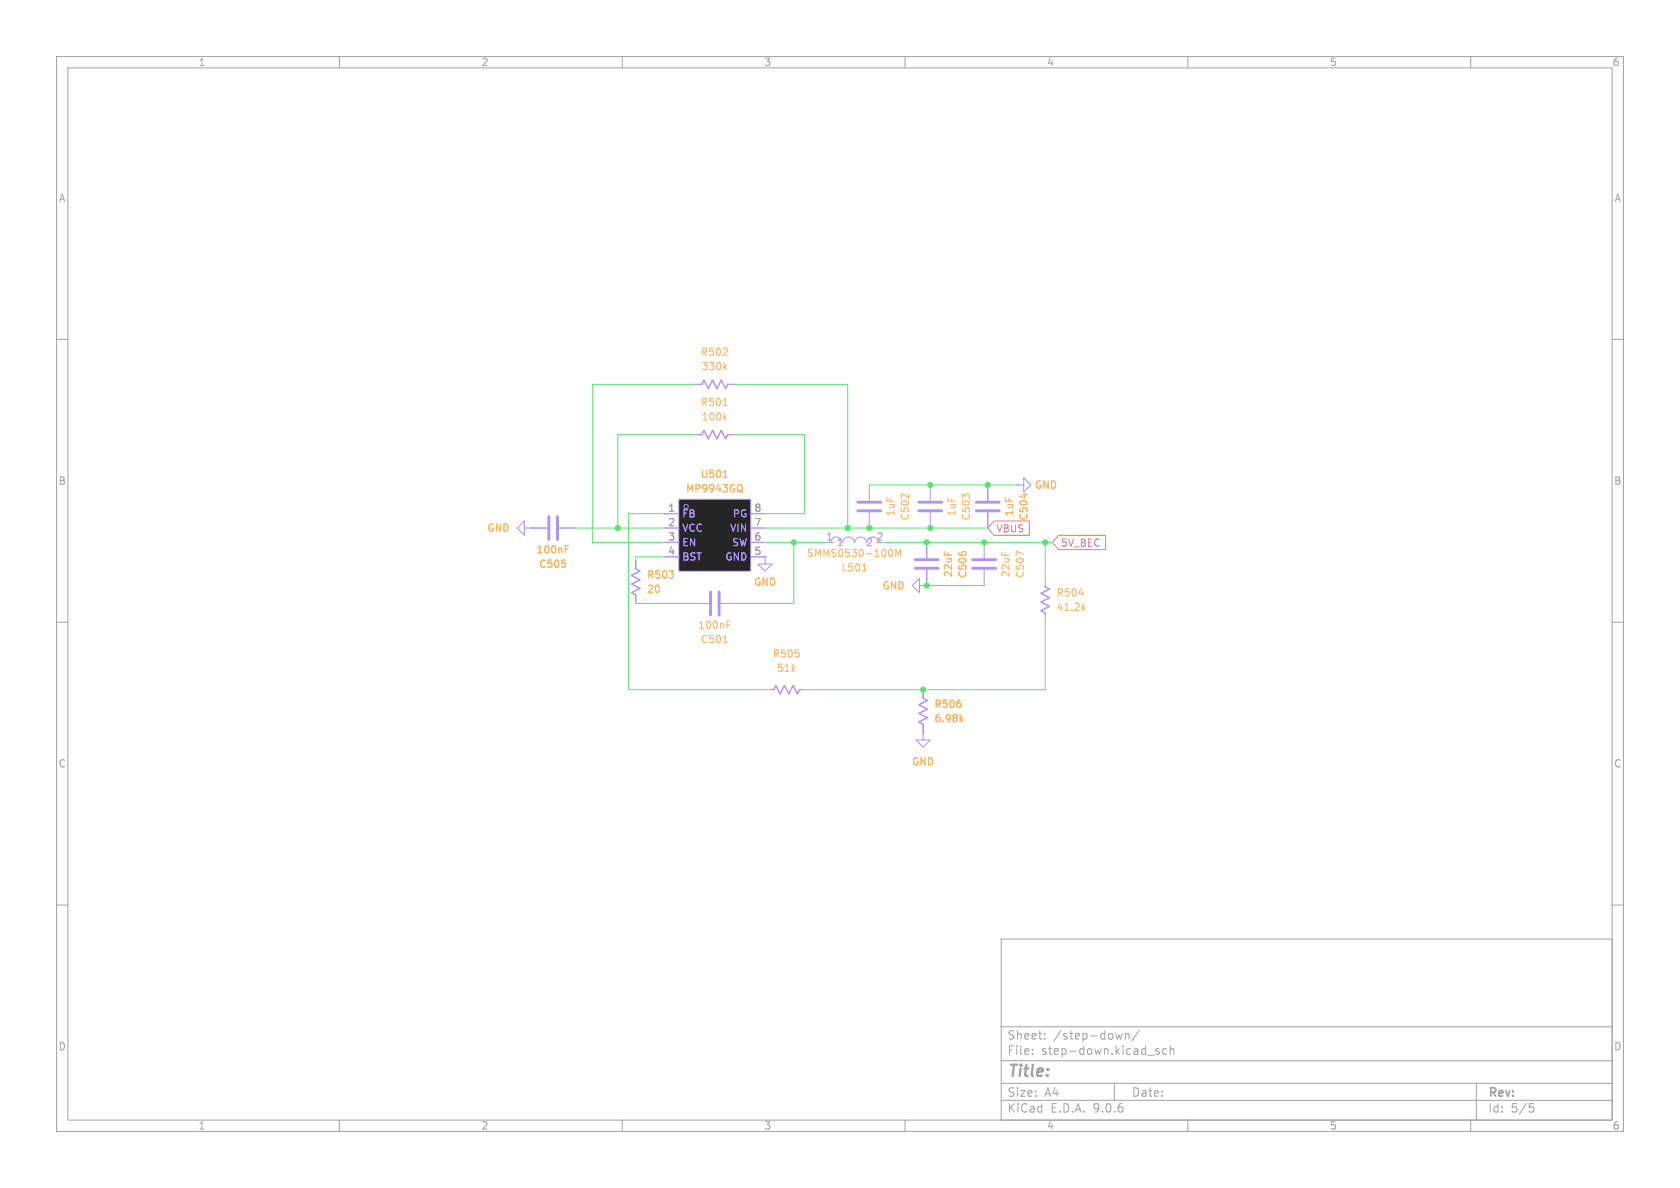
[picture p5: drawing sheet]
(kicad_sch
 (version 20250114)
 (generator "eeschema")
 (generator_version "9.0")
 (paper "A4")
 (lib_symbols
  (symbol "PCM_Capacitor_AKL:C_0805"
   (pin_numbers (hide yes))
   (pin_names
    (offset 0.254)) (exclude_from_sim no) (in_bom yes) (on_board yes)
   (property "Reference" "C" (at 0.635 2.54 0) (effects (font (size 1.27 1.27)) (justify left)))
   (property "Value" "C_0805" (at 0.635 -2.54 0) (effects (font (size 1.27 1.27)) (justify left)))
   (property "Footprint" "PCM_Capacitor_SMD_AKL:C_0805_2012Metric" (at 0.9652 -3.81 0) (effects (font (size 1.27 1.27)) (hide yes)))
   (property "Datasheet" "~" (at 0 0 0) (effects (font (size 1.27 1.27)) (hide yes)))
   (property "Description" "SMD 0805 MLCC capacitor, Alternate KiCad Library" (at 0 0 0) (effects (font (size 1.27 1.27)) (hide yes)))
   (symbol "C_0805_0_1"
    (polyline (pts (xy -2.032 0.762) (xy 2.032 0.762)) (stroke (width 0.508) (type default)) (fill (type none)))
    (polyline (pts (xy -2.032 -0.762) (xy 2.032 -0.762)) (stroke (width 0.508) (type default)) (fill (type none))))
   (symbol "C_0805_0_2"
    (polyline (pts (xy -2.54 -2.54) (xy -0.381 -0.381)) (stroke (width 0) (type default)) (fill (type none)))
    (polyline (pts (xy -0.508 -0.508) (xy -1.651 0.635)) (stroke (width 0.508) (type default)) (fill (type none)))
    (polyline (pts (xy -0.508 -0.508) (xy 0.635 -1.651)) (stroke (width 0.508) (type default)) (fill (type none)))
    (polyline (pts (xy 0.381 0.381) (xy 2.54 2.54)) (stroke (width 0) (type default)) (fill (type none)))
    (polyline (pts (xy 0.508 0.508) (xy -0.635 1.651)) (stroke (width 0.508) (type default)) (fill (type none)))
    (polyline (pts (xy 0.508 0.508) (xy 1.651 -0.635)) (stroke (width 0.508) (type default)) (fill (type none))))
   (symbol "C_0805_1_1"
    (pin passive line (at 0 3.81 270) (length 2.794) (name "~" (effects (font (size 1.27 1.27)))) (number "1" (effects (font (size 1.27 1.27)))))
    (pin passive line (at 0 -3.81 90) (length 2.794) (name "~" (effects (font (size 1.27 1.27)))) (number "2" (effects (font (size 1.27 1.27))))))
   (symbol "C_0805_1_2"
    (pin passive line (at -2.54 -2.54 90) (length 0) (name "~" (effects (font (size 1.27 1.27)))) (number "2" (effects (font (size 1.27 1.27)))))
    (pin passive line (at 2.54 2.54 270) (length 0) (name "~" (effects (font (size 1.27 1.27)))) (number "1" (effects (font (size 1.27 1.27))))))
   (embedded_fonts no))
  (symbol "PCM_Resistor_US_AKL:R_0603"
   (pin_numbers (hide yes))
   (pin_names
    (offset 0)) (exclude_from_sim no) (in_bom yes) (on_board yes)
   (property "Reference" "R" (at 2.54 1.27 0) (effects (font (size 1.27 1.27)) (justify left)))
   (property "Value" "R_0603" (at 2.54 -1.27 0) (effects (font (size 1.27 1.27)) (justify left)))
   (property "Footprint" "PCM_Resistor_SMD_AKL:R_0603_1608Metric" (at 0 -11.43 0) (effects (font (size 1.27 1.27)) (hide yes)))
   (property "Datasheet" "~" (at 0 0 0) (effects (font (size 1.27 1.27)) (hide yes)))
   (property "Description" "SMD 0603 Chip Resistor, US Symbol, Alternate KiCad Library" (at 0 0 0) (effects (font (size 1.27 1.27)) (hide yes)))
   (symbol "R_0603_0_1"
    (polyline (pts (xy 0 2.286) (xy 0 2.54)) (stroke (width 0.254) (type default)) (fill (type none)))
    (polyline (pts (xy 0 2.286) (xy 0.762 1.905) (xy -0.762 1.143) (xy 0 0.762) (xy 0.762 0.381) (xy 0 0) (xy -0.762 -0.381) (xy 0 -0.762) (xy 0.762 -1.143) (xy 0 -1.524) (xy -0.762 -1.905) (xy 0 -2.286)) (stroke (width 0.254) (type default)) (fill (type none)))
    (polyline (pts (xy 0 -2.286) (xy 0 -2.54)) (stroke (width 0.254) (type default)) (fill (type none))))
   (symbol "R_0603_0_2"
    (polyline (pts (xy -2.54 -2.54) (xy -1.778 -1.778)) (stroke (width 0) (type default)) (fill (type none)))
    (polyline (pts (xy -1.778 -1.778) (xy -1.524 -1.524)) (stroke (width 0.254) (type default)) (fill (type none)))
    (polyline (pts (xy -1.524 -1.524) (xy -1.778 -0.762) (xy -1.016 -1.016)) (stroke (width 0.254) (type default)) (fill (type none)))
    (polyline (pts (xy -0.508 -0.508) (xy -0.762 0.254) (xy 0 0)) (stroke (width 0.254) (type default)) (fill (type none)))
    (polyline (pts (xy -0.508 -0.508) (xy -0.254 -1.27) (xy -1.016 -1.016)) (stroke (width 0.254) (type default)) (fill (type none)))
    (polyline (pts (xy 0.508 0.508) (xy 0.254 1.27) (xy 1.016 1.016)) (stroke (width 0.254) (type default)) (fill (type none)))
    (polyline (pts (xy 0.508 0.508) (xy 0.762 -0.254) (xy 0 0)) (stroke (width 0.254) (type default)) (fill (type none)))
    (polyline (pts (xy 1.524 1.524) (xy 1.778 0.762) (xy 1.016 1.016)) (stroke (width 0.254) (type default)) (fill (type none)))
    (polyline (pts (xy 1.778 1.778) (xy 1.524 1.524)) (stroke (width 0.254) (type default)) (fill (type none)))
    (polyline (pts (xy 1.778 1.778) (xy 2.54 2.54)) (stroke (width 0) (type default)) (fill (type none))))
   (symbol "R_0603_1_1"
    (pin passive line (at 0 3.81 270) (length 1.27) (name "~" (effects (font (size 1.27 1.27)))) (number "1" (effects (font (size 1.27 1.27)))))
    (pin passive line (at 0 -3.81 90) (length 1.27) (name "~" (effects (font (size 1.27 1.27)))) (number "2" (effects (font (size 1.27 1.27))))))
   (symbol "R_0603_1_2"
    (pin passive line (at -2.54 -2.54 0) (length 0) (name "" (effects (font (size 1.27 1.27)))) (number "2" (effects (font (size 1.27 1.27)))))
    (pin passive line (at 2.54 2.54 180) (length 0) (name "" (effects (font (size 1.27 1.27)))) (number "1" (effects (font (size 1.27 1.27))))))
   (embedded_fonts no))
  (symbol "easyeda2kicad:MP9943GQ" (exclude_from_sim no) (in_bom yes) (on_board yes)
   (property "Reference" "U" (at 0 8.89 0) (effects (font (size 1.27 1.27))))
   (property "Value" "MP9943GQ" (at 0 -8.89 0) (effects (font (size 1.27 1.27))))
   (property "Footprint" "easyeda2kicad:QFN-8_L3.0-W3.0-P0.65-BL" (at 0 -11.43 0) (effects (font (size 1.27 1.27)) (hide yes)))
   (property "Datasheet" "https://www.lcsc.com/datasheet/C51889390.pdf" (at 0 -13.97 0) (effects (font (size 1.27 1.27)) (hide yes)))
   (property "Description" "" (at 0 0 0) (effects (font (size 1.27 1.27)) (hide yes)))
   (property "Manufacturer" "Tokmas(托克马斯)" (at 0 -16.51 0) (effects (font (size 1.27 1.27)) (hide yes)))
   (property "MPN" "MP9943GQ(TOKMAS)" (at 0 -19.05 0) (effects (font (size 1.27 1.27)) (hide yes)))
   (property "LCSC Part" "C51889390" (at 0 -21.59 0) (effects (font (size 1.27 1.27)) (hide yes)))
   (symbol "MP9943GQ_0_1"
    (rectangle (start -6.35 6.35) (end 6.35 -6.35) (stroke (width 0) (type default)) (fill (type background)))
    (circle (center -5.08 5.08) (radius 0.38) (stroke (width 0) (type default)) (fill (type none)))
    (pin unspecified line (at -8.89 3.81 0) (length 2.54) (name "FB" (effects (font (size 1.27 1.27)))) (number "1" (effects (font (size 1.27 1.27)))))
    (pin unspecified line (at -8.89 1.27 0) (length 2.54) (name "VCC" (effects (font (size 1.27 1.27)))) (number "2" (effects (font (size 1.27 1.27)))))
    (pin unspecified line (at -8.89 -1.27 0) (length 2.54) (name "EN" (effects (font (size 1.27 1.27)))) (number "3" (effects (font (size 1.27 1.27)))))
    (pin unspecified line (at -8.89 -3.81 0) (length 2.54) (name "BST" (effects (font (size 1.27 1.27)))) (number "4" (effects (font (size 1.27 1.27)))))
    (pin unspecified line (at 8.89 3.81 180) (length 2.54) (name "PG" (effects (font (size 1.27 1.27)))) (number "8" (effects (font (size 1.27 1.27)))))
    (pin unspecified line (at 8.89 1.27 180) (length 2.54) (name "VIN" (effects (font (size 1.27 1.27)))) (number "7" (effects (font (size 1.27 1.27)))))
    (pin unspecified line (at 8.89 -1.27 180) (length 2.54) (name "SW" (effects (font (size 1.27 1.27)))) (number "6" (effects (font (size 1.27 1.27)))))
    (pin unspecified line (at 8.89 -3.81 180) (length 2.54) (name "GND" (effects (font (size 1.27 1.27)))) (number "5" (effects (font (size 1.27 1.27))))))
   (embedded_fonts no))
  (symbol "easyeda2kicad:SMMS0530-100M" (exclude_from_sim no) (in_bom yes) (on_board yes)
   (property "Reference" "L" (at 0 5.08 0) (effects (font (size 1.27 1.27))))
   (property "Value" "SMMS0530-100M" (at 0 -5.08 0) (effects (font (size 1.27 1.27))))
   (property "Footprint" "easyeda2kicad:IND-SMD_L5.2-W5.2_MCW-0530" (at 0 -7.62 0) (effects (font (size 1.27 1.27)) (hide yes)))
   (property "Datasheet" "https://lcsc.com/product-detail/Power-Inductors_10uH-20_C181721.html" (at 0 -10.16 0) (effects (font (size 1.27 1.27)) (hide yes)))
   (property "Description" "" (at 0 0 0) (effects (font (size 1.27 1.27)) (hide yes)))
   (property "Manufacturer" "SXN(顺翔诺)" (at 0 -12.7 0) (effects (font (size 1.27 1.27)) (hide yes)))
   (property "MPN" "SMMS0530-100M" (at 0 -15.24 0) (effects (font (size 1.27 1.27)) (hide yes)))
   (property "LCSC Part" "C181721" (at 0 -17.78 0) (effects (font (size 1.27 1.27)) (hide yes)))
   (symbol "SMMS0530-100M_0_1"
    (arc (start -4.29 0.02) (mid -3.28 0.9646) (end -2.27 0.02) (stroke (width 0) (type default)) (fill (type none)))
    (arc (start -2.13 0.02) (mid -1.12 0.9646) (end -0.11 0.02) (stroke (width 0) (type default)) (fill (type none)))
    (arc (start 0.02 0.02) (mid 1.03 0.9646) (end 2.04 0.02) (stroke (width 0) (type default)) (fill (type none)))
    (arc (start 2.21 0.02) (mid 3.22 0.9646) (end 4.23 0.02) (stroke (width 0) (type default)) (fill (type none)))
    (pin unspecified line (at -5.08 0 0) (length 1.27) (name "1" (effects (font (size 1.27 1.27)))) (number "1" (effects (font (size 1.27 1.27)))))
    (pin unspecified line (at 5.08 0 180) (length 1.27) (name "2" (effects (font (size 1.27 1.27)))) (number "2" (effects (font (size 1.27 1.27))))))
   (embedded_fonts no))
  (symbol "power:GND"
   (power)
   (pin_numbers (hide yes))
   (pin_names
    (offset 0) (hide yes)) (exclude_from_sim no) (in_bom yes) (on_board yes)
   (property "Reference" "#PWR" (at 0 -6.35 0) (effects (font (size 1.27 1.27)) (hide yes)))
   (property "Value" "GND" (at 0 -3.81 0) (effects (font (size 1.27 1.27))))
   (property "Footprint" "" (at 0 0 0) (effects (font (size 1.27 1.27)) (hide yes)))
   (property "Datasheet" "" (at 0 0 0) (effects (font (size 1.27 1.27)) (hide yes)))
   (property "Description" "Power symbol creates a global label with name \"GND\" , ground" (at 0 0 0) (effects (font (size 1.27 1.27)) (hide yes)))
   (symbol "GND_0_1"
    (polyline (pts (xy 0 0) (xy 0 -1.27) (xy 1.27 -1.27) (xy 0 -2.54) (xy -1.27 -1.27) (xy 0 -1.27)) (stroke (width 0) (type default)) (fill (type none))))
   (symbol "GND_1_1"
    (pin power_in line (at 0 0 270) (length 0) (name "~" (effects (font (size 1.27 1.27)))) (number "1" (effects (font (size 1.27 1.27))))))
   (embedded_fonts no)))
 (junction
  (at 184.785 95.885)
  (diameter 0)
  (color 0 0 0 0))
 (junction
  (at 163.83 95.885)
  (diameter 0)
  (color 0 0 0 0))
 (junction
  (at 153.67 93.345)
  (diameter 0)
  (color 0 0 0 0))
 (junction
  (at 174.625 85.725)
  (diameter 0)
  (color 0 0 0 0))
 (junction
  (at 164.465 85.725)
  (diameter 0)
  (color 0 0 0 0))
 (junction
  (at 173.99 95.885)
  (diameter 0)
  (color 0 0 0 0))
 (junction
  (at 163.83 103.505)
  (diameter 0)
  (color 0 0 0 0))
 (junction
  (at 140.335 95.885)
  (diameter 0)
  (color 0 0 0 0))
 (junction
  (at 164.465 93.345)
  (diameter 0)
  (color 0 0 0 0))
 (junction
  (at 149.86 93.345)
  (diameter 0)
  (color 0 0 0 0))
 (junction
  (at 163.195 121.92)
  (diameter 0)
  (color 0 0 0 0))
 (junction
  (at 109.22 93.345)
  (diameter 0)
  (color 0 0 0 0))
 (wire
  (pts (xy 109.22 93.345) (xy 117.475 93.345))
  (stroke (width 0) (type default)))
 (wire
  (pts (xy 101.6 93.345) (xy 109.22 93.345))
  (stroke (width 0) (type default)))
 (wire
  (pts (xy 153.67 93.345) (xy 164.465 93.345))
  (stroke (width 0) (type default)))
 (wire
  (pts (xy 111.125 90.805) (xy 111.125 121.92))
  (stroke (width 0) (type default)))
 (wire
  (pts (xy 163.195 121.92) (xy 184.785 121.92))
  (stroke (width 0) (type default)))
 (wire
  (pts (xy 142.24 90.805) (xy 135.255 90.805))
  (stroke (width 0) (type default)))
 (wire
  (pts (xy 122.555 67.945) (xy 104.775 67.945))
  (stroke (width 0) (type default)))
 (wire
  (pts (xy 184.785 121.92) (xy 184.785 109.855))
  (stroke (width 0) (type default)))
 (wire
  (pts (xy 153.67 85.725) (xy 164.465 85.725))
  (stroke (width 0) (type default)))
 (wire
  (pts (xy 142.24 76.835) (xy 142.24 90.805))
  (stroke (width 0) (type default)))
 (wire
  (pts (xy 122.555 76.835) (xy 109.22 76.835))
  (stroke (width 0) (type default)))
 (wire
  (pts (xy 163.83 103.505) (xy 173.99 103.505))
  (stroke (width 0) (type default)))
 (wire
  (pts (xy 130.175 76.835) (xy 142.24 76.835))
  (stroke (width 0) (type default)))
 (wire
  (pts (xy 135.255 95.885) (xy 140.335 95.885))
  (stroke (width 0) (type default)))
 (wire
  (pts (xy 112.395 106.68) (xy 122.555 106.68))
  (stroke (width 0) (type default)))
 (wire
  (pts (xy 117.475 90.805) (xy 111.125 90.805))
  (stroke (width 0) (type default)))
 (wire
  (pts (xy 111.125 121.92) (xy 135.255 121.92))
  (stroke (width 0) (type default)))
 (wire
  (pts (xy 140.335 95.885) (xy 146.05 95.885))
  (stroke (width 0) (type default)))
 (wire
  (pts (xy 140.335 106.68) (xy 140.335 95.885))
  (stroke (width 0) (type default)))
 (wire
  (pts (xy 173.99 95.885) (xy 184.785 95.885))
  (stroke (width 0) (type default)))
 (wire
  (pts (xy 109.22 76.835) (xy 109.22 93.345))
  (stroke (width 0) (type default)))
 (wire
  (pts (xy 142.875 121.92) (xy 163.195 121.92))
  (stroke (width 0) (type default)))
 (wire
  (pts (xy 163.83 95.885) (xy 173.99 95.885))
  (stroke (width 0) (type default)))
 (wire
  (pts (xy 104.775 95.885) (xy 117.475 95.885))
  (stroke (width 0) (type default)))
 (wire
  (pts (xy 149.86 67.945) (xy 149.86 93.345))
  (stroke (width 0) (type default)))
 (wire
  (pts (xy 164.465 93.345) (xy 174.625 93.345))
  (stroke (width 0) (type default)))
 (wire
  (pts (xy 130.175 106.68) (xy 140.335 106.68))
  (stroke (width 0) (type default)))
 (wire
  (pts (xy 164.465 85.725) (xy 174.625 85.725))
  (stroke (width 0) (type default)))
 (wire
  (pts (xy 184.785 95.885) (xy 186.055 95.885))
  (stroke (width 0) (type default)))
 (wire
  (pts (xy 117.475 98.425) (xy 112.395 98.425))
  (stroke (width 0) (type default)))
 (wire
  (pts (xy 149.86 93.345) (xy 153.67 93.345))
  (stroke (width 0) (type default)))
 (wire
  (pts (xy 174.625 85.725) (xy 179.705 85.725))
  (stroke (width 0) (type default)))
 (wire
  (pts (xy 112.395 98.425) (xy 112.395 99.06))
  (stroke (width 0) (type default)))
 (wire
  (pts (xy 156.21 95.885) (xy 163.83 95.885))
  (stroke (width 0) (type default)))
 (wire
  (pts (xy 184.785 95.885) (xy 184.785 102.235))
  (stroke (width 0) (type default)))
 (wire
  (pts (xy 135.255 93.345) (xy 149.86 93.345))
  (stroke (width 0) (type default)))
 (wire
  (pts (xy 130.175 67.945) (xy 149.86 67.945))
  (stroke (width 0) (type default)))
 (wire
  (pts (xy 104.775 67.945) (xy 104.775 95.885))
  (stroke (width 0) (type default)))
 (global_label "VBUS"
  (shape input)
  (at 174.625 93.345 0)
  (fields_autoplaced yes)
  (effects (font (size 1.27 1.27)) (justify left))
  (property "Intersheetrefs" "${INTERSHEET_REFS}" (at 182.5088 93.345 0) (effects (font (size 1.27 1.27)) (justify left) (hide yes))))
 (global_label "5V_BEC"
  (shape input)
  (at 186.055 95.885 0)
  (fields_autoplaced yes)
  (effects (font (size 1.27 1.27)) (justify left))
  (property "Intersheetrefs" "${INTERSHEET_REFS}" (at 195.9949 95.885 0) (effects (font (size 1.27 1.27)) (justify left) (hide yes))))
 (symbol
  (lib_id "PCM_Resistor_US_AKL:R_0603")
  (at 184.785 106.045 180)
  (unit 1)
  (exclude_from_sim no)
  (in_bom yes)
  (on_board yes)
  (dnp no)
  (fields_autoplaced yes)
  (property "Reference" "R504" (at 186.69 104.7749 0) (effects (font (size 1.27 1.27)) (justify right)))
  (property "Value" "41.2k" (at 186.69 107.3149 0) (effects (font (size 1.27 1.27)) (justify right)))
  (property "Footprint" "PCM_4ms_Resistor:R_0603" (at 184.785 94.615 0) (effects (font (size 1.27 1.27)) (hide yes)))
  (property "Datasheet" "~" (at 184.785 106.045 0) (effects (font (size 1.27 1.27)) (hide yes)))
  (property "Description" "SMD 0603 Chip Resistor, US Symbol, Alternate KiCad Library" (at 184.785 106.045 0) (effects (font (size 1.27 1.27)) (hide yes)))
  (pin "2")
  (pin "1"))
 (symbol
  (lib_id "PCM_Capacitor_AKL:C_0805")
  (at 97.79 93.345 90)
  (unit 1)
  (exclude_from_sim no)
  (in_bom yes)
  (on_board yes)
  (dnp no)
  (property "Reference" "C505" (at 97.79 99.695 90) (effects (font (size 1.27 1.27))))
  (property "Value" "100nF" (at 97.79 97.155 90) (effects (font (size 1.27 1.27))))
  (property "Footprint" "Capacitor_SMD:C_0805_2012Metric" (at 101.6 92.3798 0) (effects (font (size 1.27 1.27)) (hide yes)))
  (property "Datasheet" "~" (at 97.79 93.345 0) (effects (font (size 1.27 1.27)) (hide yes)))
  (property "Description" "SMD 0805 MLCC capacitor, Alternate KiCad Library" (at 97.79 93.345 0) (effects (font (size 1.27 1.27)) (hide yes)))
  (pin "1")
  (pin "2"))
 (symbol
  (lib_id "PCM_Resistor_US_AKL:R_0603")
  (at 112.395 102.87 0)
  (unit 1)
  (exclude_from_sim no)
  (in_bom yes)
  (on_board yes)
  (dnp no)
  (fields_autoplaced yes)
  (property "Reference" "R503" (at 114.3 101.5999 0) (effects (font (size 1.27 1.27)) (justify left)))
  (property "Value" "20" (at 114.3 104.1399 0) (effects (font (size 1.27 1.27)) (justify left)))
  (property "Footprint" "PCM_4ms_Resistor:R_0603" (at 112.395 114.3 0) (effects (font (size 1.27 1.27)) (hide yes)))
  (property "Datasheet" "~" (at 112.395 102.87 0) (effects (font (size 1.27 1.27)) (hide yes)))
  (property "Description" "SMD 0603 Chip Resistor, US Symbol, Alternate KiCad Library" (at 112.395 102.87 0) (effects (font (size 1.27 1.27)) (hide yes)))
  (pin "2")
  (pin "1"))
 (symbol
  (lib_id "PCM_Capacitor_AKL:C_0805")
  (at 164.465 89.535 180)
  (unit 1)
  (exclude_from_sim no)
  (in_bom yes)
  (on_board yes)
  (dnp no)
  (property "Reference" "C503" (at 170.815 89.535 90) (effects (font (size 1.27 1.27))))
  (property "Value" "1uF" (at 168.275 89.535 90) (effects (font (size 1.27 1.27))))
  (property "Footprint" "Capacitor_SMD:C_0805_2012Metric" (at 163.4998 85.725 0) (effects (font (size 1.27 1.27)) (hide yes)))
  (property "Datasheet" "~" (at 164.465 89.535 0) (effects (font (size 1.27 1.27)) (hide yes)))
  (property "Description" "SMD 0805 MLCC capacitor, Alternate KiCad Library" (at 164.465 89.535 0) (effects (font (size 1.27 1.27)) (hide yes)))
  (pin "1")
  (pin "2"))
 (symbol
  (lib_id "power:GND")
  (at 93.98 93.345 270)
  (unit 1)
  (exclude_from_sim no)
  (in_bom yes)
  (on_board yes)
  (dnp no)
  (fields_autoplaced yes)
  (property "Reference" "#PWR0503" (at 87.63 93.345 0) (effects (font (size 1.27 1.27)) (hide yes)))
  (property "Value" "GND" (at 90.17 93.3449 90) (effects (font (size 1.27 1.27)) (justify right)))
  (property "Footprint" "" (at 93.98 93.345 0) (effects (font (size 1.27 1.27)) (hide yes)))
  (property "Datasheet" "" (at 93.98 93.345 0) (effects (font (size 1.27 1.27)) (hide yes)))
  (property "Description" "Power symbol creates a global label with name \"GND\" , ground" (at 93.98 93.345 0) (effects (font (size 1.27 1.27)) (hide yes)))
  (pin "1"))
 (symbol
  (lib_id "easyeda2kicad:MP9943GQ")
  (at 126.365 94.615 0)
  (unit 1)
  (exclude_from_sim no)
  (in_bom yes)
  (on_board yes)
  (dnp no)
  (fields_autoplaced yes)
  (property "Reference" "U501" (at 126.365 83.82 0) (effects (font (size 1.27 1.27))))
  (property "Value" "MP9943GQ" (at 126.365 86.36 0) (effects (font (size 1.27 1.27))))
  (property "Footprint" "easyeda2kicad:QFN-8_L3.0-W3.0-P0.65-BL" (at 126.365 106.045 0) (effects (font (size 1.27 1.27)) (hide yes)))
  (property "Datasheet" "https://www.lcsc.com/datasheet/C51889390.pdf" (at 126.365 108.585 0) (effects (font (size 1.27 1.27)) (hide yes)))
  (property "Description" "" (at 126.365 94.615 0) (effects (font (size 1.27 1.27)) (hide yes)))
  (property "Manufacturer" "Tokmas(托克马斯)" (at 126.365 111.125 0) (effects (font (size 1.27 1.27)) (hide yes)))
  (property "MPN" "MP9943GQ(TOKMAS)" (at 126.365 113.665 0) (effects (font (size 1.27 1.27)) (hide yes)))
  (property "LCSC Part" "C51889390" (at 126.365 116.205 0) (effects (font (size 1.27 1.27)) (hide yes)))
  (pin "1")
  (pin "4")
  (pin "5")
  (pin "3")
  (pin "2")
  (pin "8")
  (pin "7")
  (pin "6"))
 (symbol
  (lib_id "PCM_Capacitor_AKL:C_0805")
  (at 174.625 89.535 180)
  (unit 1)
  (exclude_from_sim no)
  (in_bom yes)
  (on_board yes)
  (dnp no)
  (property "Reference" "C504" (at 180.975 89.535 90) (effects (font (size 1.27 1.27))))
  (property "Value" "1uF" (at 178.435 89.535 90) (effects (font (size 1.27 1.27))))
  (property "Footprint" "Capacitor_SMD:C_0805_2012Metric" (at 173.6598 85.725 0) (effects (font (size 1.27 1.27)) (hide yes)))
  (property "Datasheet" "~" (at 174.625 89.535 0) (effects (font (size 1.27 1.27)) (hide yes)))
  (property "Description" "SMD 0805 MLCC capacitor, Alternate KiCad Library" (at 174.625 89.535 0) (effects (font (size 1.27 1.27)) (hide yes)))
  (pin "1")
  (pin "2"))
 (symbol
  (lib_id "PCM_Resistor_US_AKL:R_0603")
  (at 126.365 76.835 270)
  (unit 1)
  (exclude_from_sim no)
  (in_bom yes)
  (on_board yes)
  (dnp no)
  (fields_autoplaced yes)
  (property "Reference" "R501" (at 126.365 71.12 90) (effects (font (size 1.27 1.27))))
  (property "Value" "100k" (at 126.365 73.66 90) (effects (font (size 1.27 1.27))))
  (property "Footprint" "PCM_4ms_Resistor:R_0603" (at 114.935 76.835 0) (effects (font (size 1.27 1.27)) (hide yes)))
  (property "Datasheet" "~" (at 126.365 76.835 0) (effects (font (size 1.27 1.27)) (hide yes)))
  (property "Description" "SMD 0603 Chip Resistor, US Symbol, Alternate KiCad Library" (at 126.365 76.835 0) (effects (font (size 1.27 1.27)) (hide yes)))
  (pin "2")
  (pin "1"))
 (symbol
  (lib_id "PCM_Resistor_US_AKL:R_0603")
  (at 163.195 125.73 0)
  (unit 1)
  (exclude_from_sim no)
  (in_bom yes)
  (on_board yes)
  (dnp no)
  (fields_autoplaced yes)
  (property "Reference" "R506" (at 165.1 124.4599 0) (effects (font (size 1.27 1.27)) (justify left)))
  (property "Value" "6.98k" (at 165.1 126.9999 0) (effects (font (size 1.27 1.27)) (justify left)))
  (property "Footprint" "PCM_4ms_Resistor:R_0603" (at 163.195 137.16 0) (effects (font (size 1.27 1.27)) (hide yes)))
  (property "Datasheet" "~" (at 163.195 125.73 0) (effects (font (size 1.27 1.27)) (hide yes)))
  (property "Description" "SMD 0603 Chip Resistor, US Symbol, Alternate KiCad Library" (at 163.195 125.73 0) (effects (font (size 1.27 1.27)) (hide yes)))
  (pin "2")
  (pin "1"))
 (symbol
  (lib_id "power:GND")
  (at 163.83 103.505 270)
  (unit 1)
  (exclude_from_sim no)
  (in_bom yes)
  (on_board yes)
  (dnp no)
  (fields_autoplaced yes)
  (property "Reference" "#PWR0504" (at 157.48 103.505 0) (effects (font (size 1.27 1.27)) (hide yes)))
  (property "Value" "GND" (at 160.02 103.5049 90) (effects (font (size 1.27 1.27)) (justify right)))
  (property "Footprint" "" (at 163.83 103.505 0) (effects (font (size 1.27 1.27)) (hide yes)))
  (property "Datasheet" "" (at 163.83 103.505 0) (effects (font (size 1.27 1.27)) (hide yes)))
  (property "Description" "Power symbol creates a global label with name \"GND\" , ground" (at 163.83 103.505 0) (effects (font (size 1.27 1.27)) (hide yes)))
  (pin "1"))
 (symbol
  (lib_id "power:GND")
  (at 163.195 129.54 0)
  (unit 1)
  (exclude_from_sim no)
  (in_bom yes)
  (on_board yes)
  (dnp no)
  (fields_autoplaced yes)
  (property "Reference" "#PWR0505" (at 163.195 135.89 0) (effects (font (size 1.27 1.27)) (hide yes)))
  (property "Value" "GND" (at 163.195 134.62 0) (effects (font (size 1.27 1.27))))
  (property "Footprint" "" (at 163.195 129.54 0) (effects (font (size 1.27 1.27)) (hide yes)))
  (property "Datasheet" "" (at 163.195 129.54 0) (effects (font (size 1.27 1.27)) (hide yes)))
  (property "Description" "Power symbol creates a global label with name \"GND\" , ground" (at 163.195 129.54 0) (effects (font (size 1.27 1.27)) (hide yes)))
  (pin "1"))
 (symbol
  (lib_id "easyeda2kicad:SMMS0530-100M")
  (at 151.13 95.885 0)
  (unit 1)
  (exclude_from_sim no)
  (in_bom yes)
  (on_board yes)
  (dnp no)
  (property "Reference" "L501" (at 151.1 100.33 0) (effects (font (size 1.27 1.27))))
  (property "Value" "SMMS0530-100M" (at 151.1 97.79 0) (effects (font (size 1.27 1.27))))
  (property "Footprint" "easyeda2kicad:IND-SMD_L5.2-W5.2_MCW-0530" (at 151.13 103.505 0) (effects (font (size 1.27 1.27)) (hide yes)))
  (property "Datasheet" "https://lcsc.com/product-detail/Power-Inductors_10uH-20_C181721.html" (at 151.13 106.045 0) (effects (font (size 1.27 1.27)) (hide yes)))
  (property "Description" "" (at 151.13 95.885 0) (effects (font (size 1.27 1.27)) (hide yes)))
  (property "Manufacturer" "SXN(顺翔诺)" (at 151.13 108.585 0) (effects (font (size 1.27 1.27)) (hide yes)))
  (property "MPN" "SMMS0530-100M" (at 151.13 111.125 0) (effects (font (size 1.27 1.27)) (hide yes)))
  (property "LCSC Part" "C181721" (at 151.13 113.665 0) (effects (font (size 1.27 1.27)) (hide yes)))
  (pin "2")
  (pin "1"))
 (symbol
  (lib_id "PCM_Capacitor_AKL:C_0805")
  (at 173.99 99.695 180)
  (unit 1)
  (exclude_from_sim no)
  (in_bom yes)
  (on_board yes)
  (dnp no)
  (property "Reference" "C507" (at 180.34 99.695 90) (effects (font (size 1.27 1.27))))
  (property "Value" "22uF" (at 177.8 99.695 90) (effects (font (size 1.27 1.27))))
  (property "Footprint" "Capacitor_SMD:C_0805_2012Metric" (at 173.0248 95.885 0) (effects (font (size 1.27 1.27)) (hide yes)))
  (property "Datasheet" "~" (at 173.99 99.695 0) (effects (font (size 1.27 1.27)) (hide yes)))
  (property "Description" "SMD 0805 MLCC capacitor, Alternate KiCad Library" (at 173.99 99.695 0) (effects (font (size 1.27 1.27)) (hide yes)))
  (pin "1")
  (pin "2"))
 (symbol
  (lib_id "PCM_Capacitor_AKL:C_0805")
  (at 163.83 99.695 180)
  (unit 1)
  (exclude_from_sim no)
  (in_bom yes)
  (on_board yes)
  (dnp no)
  (property "Reference" "C506" (at 170.18 99.695 90) (effects (font (size 1.27 1.27))))
  (property "Value" "22uF" (at 167.64 99.695 90) (effects (font (size 1.27 1.27))))
  (property "Footprint" "Capacitor_SMD:C_0805_2012Metric" (at 162.8648 95.885 0) (effects (font (size 1.27 1.27)) (hide yes)))
  (property "Datasheet" "~" (at 163.83 99.695 0) (effects (font (size 1.27 1.27)) (hide yes)))
  (property "Description" "SMD 0805 MLCC capacitor, Alternate KiCad Library" (at 163.83 99.695 0) (effects (font (size 1.27 1.27)) (hide yes)))
  (pin "1")
  (pin "2"))
 (symbol
  (lib_id "power:GND")
  (at 179.705 85.725 90)
  (unit 1)
  (exclude_from_sim no)
  (in_bom yes)
  (on_board yes)
  (dnp no)
  (fields_autoplaced yes)
  (property "Reference" "#PWR0502" (at 186.055 85.725 0) (effects (font (size 1.27 1.27)) (hide yes)))
  (property "Value" "GND" (at 182.88 85.7249 90) (effects (font (size 1.27 1.27)) (justify right)))
  (property "Footprint" "" (at 179.705 85.725 0) (effects (font (size 1.27 1.27)) (hide yes)))
  (property "Datasheet" "" (at 179.705 85.725 0) (effects (font (size 1.27 1.27)) (hide yes)))
  (property "Description" "Power symbol creates a global label with name \"GND\" , ground" (at 179.705 85.725 0) (effects (font (size 1.27 1.27)) (hide yes)))
  (pin "1"))
 (symbol
  (lib_id "PCM_Capacitor_AKL:C_0805")
  (at 153.67 89.535 180)
  (unit 1)
  (exclude_from_sim no)
  (in_bom yes)
  (on_board yes)
  (dnp no)
  (property "Reference" "C502" (at 160.02 89.535 90) (effects (font (size 1.27 1.27))))
  (property "Value" "1uF" (at 157.48 89.535 90) (effects (font (size 1.27 1.27))))
  (property "Footprint" "Capacitor_SMD:C_0805_2012Metric" (at 152.7048 85.725 0) (effects (font (size 1.27 1.27)) (hide yes)))
  (property "Datasheet" "~" (at 153.67 89.535 0) (effects (font (size 1.27 1.27)) (hide yes)))
  (property "Description" "SMD 0805 MLCC capacitor, Alternate KiCad Library" (at 153.67 89.535 0) (effects (font (size 1.27 1.27)) (hide yes)))
  (pin "1")
  (pin "2"))
 (symbol
  (lib_id "PCM_Resistor_US_AKL:R_0603")
  (at 139.065 121.92 270)
  (unit 1)
  (exclude_from_sim no)
  (in_bom yes)
  (on_board yes)
  (dnp no)
  (fields_autoplaced yes)
  (property "Reference" "R505" (at 139.065 115.57 90) (effects (font (size 1.27 1.27))))
  (property "Value" "51k" (at 139.065 118.11 90) (effects (font (size 1.27 1.27))))
  (property "Footprint" "PCM_4ms_Resistor:R_0603" (at 127.635 121.92 0) (effects (font (size 1.27 1.27)) (hide yes)))
  (property "Datasheet" "~" (at 139.065 121.92 0) (effects (font (size 1.27 1.27)) (hide yes)))
  (property "Description" "SMD 0603 Chip Resistor, US Symbol, Alternate KiCad Library" (at 139.065 121.92 0) (effects (font (size 1.27 1.27)) (hide yes)))
  (pin "2")
  (pin "1"))
 (symbol
  (lib_id "power:GND")
  (at 135.255 98.425 0)
  (unit 1)
  (exclude_from_sim no)
  (in_bom yes)
  (on_board yes)
  (dnp no)
  (fields_autoplaced yes)
  (property "Reference" "#PWR0501" (at 135.255 104.775 0) (effects (font (size 1.27 1.27)) (hide yes)))
  (property "Value" "GND" (at 135.255 102.87 0) (effects (font (size 1.27 1.27))))
  (property "Footprint" "" (at 135.255 98.425 0) (effects (font (size 1.27 1.27)) (hide yes)))
  (property "Datasheet" "" (at 135.255 98.425 0) (effects (font (size 1.27 1.27)) (hide yes)))
  (property "Description" "Power symbol creates a global label with name \"GND\" , ground" (at 135.255 98.425 0) (effects (font (size 1.27 1.27)) (hide yes)))
  (pin "1"))
 (symbol
  (lib_id "PCM_Capacitor_AKL:C_0805")
  (at 126.365 106.68 90)
  (unit 1)
  (exclude_from_sim no)
  (in_bom yes)
  (on_board yes)
  (dnp no)
  (property "Reference" "C501" (at 126.365 113.03 90) (effects (font (size 1.27 1.27))))
  (property "Value" "100nF" (at 126.365 110.49 90) (effects (font (size 1.27 1.27))))
  (property "Footprint" "Capacitor_SMD:C_0805_2012Metric" (at 130.175 105.7148 0) (effects (font (size 1.27 1.27)) (hide yes)))
  (property "Datasheet" "~" (at 126.365 106.68 0) (effects (font (size 1.27 1.27)) (hide yes)))
  (property "Description" "SMD 0805 MLCC capacitor, Alternate KiCad Library" (at 126.365 106.68 0) (effects (font (size 1.27 1.27)) (hide yes)))
  (pin "1")
  (pin "2"))
 (symbol
  (lib_id "PCM_Resistor_US_AKL:R_0603")
  (at 126.365 67.945 270)
  (unit 1)
  (exclude_from_sim no)
  (in_bom yes)
  (on_board yes)
  (dnp no)
  (fields_autoplaced yes)
  (property "Reference" "R502" (at 126.365 62.23 90) (effects (font (size 1.27 1.27))))
  (property "Value" "330k" (at 126.365 64.77 90) (effects (font (size 1.27 1.27))))
  (property "Footprint" "PCM_4ms_Resistor:R_0603" (at 114.935 67.945 0) (effects (font (size 1.27 1.27)) (hide yes)))
  (property "Datasheet" "~" (at 126.365 67.945 0) (effects (font (size 1.27 1.27)) (hide yes)))
  (property "Description" "SMD 0603 Chip Resistor, US Symbol, Alternate KiCad Library" (at 126.365 67.945 0) (effects (font (size 1.27 1.27)) (hide yes)))
  (pin "2")
  (pin "1")))
